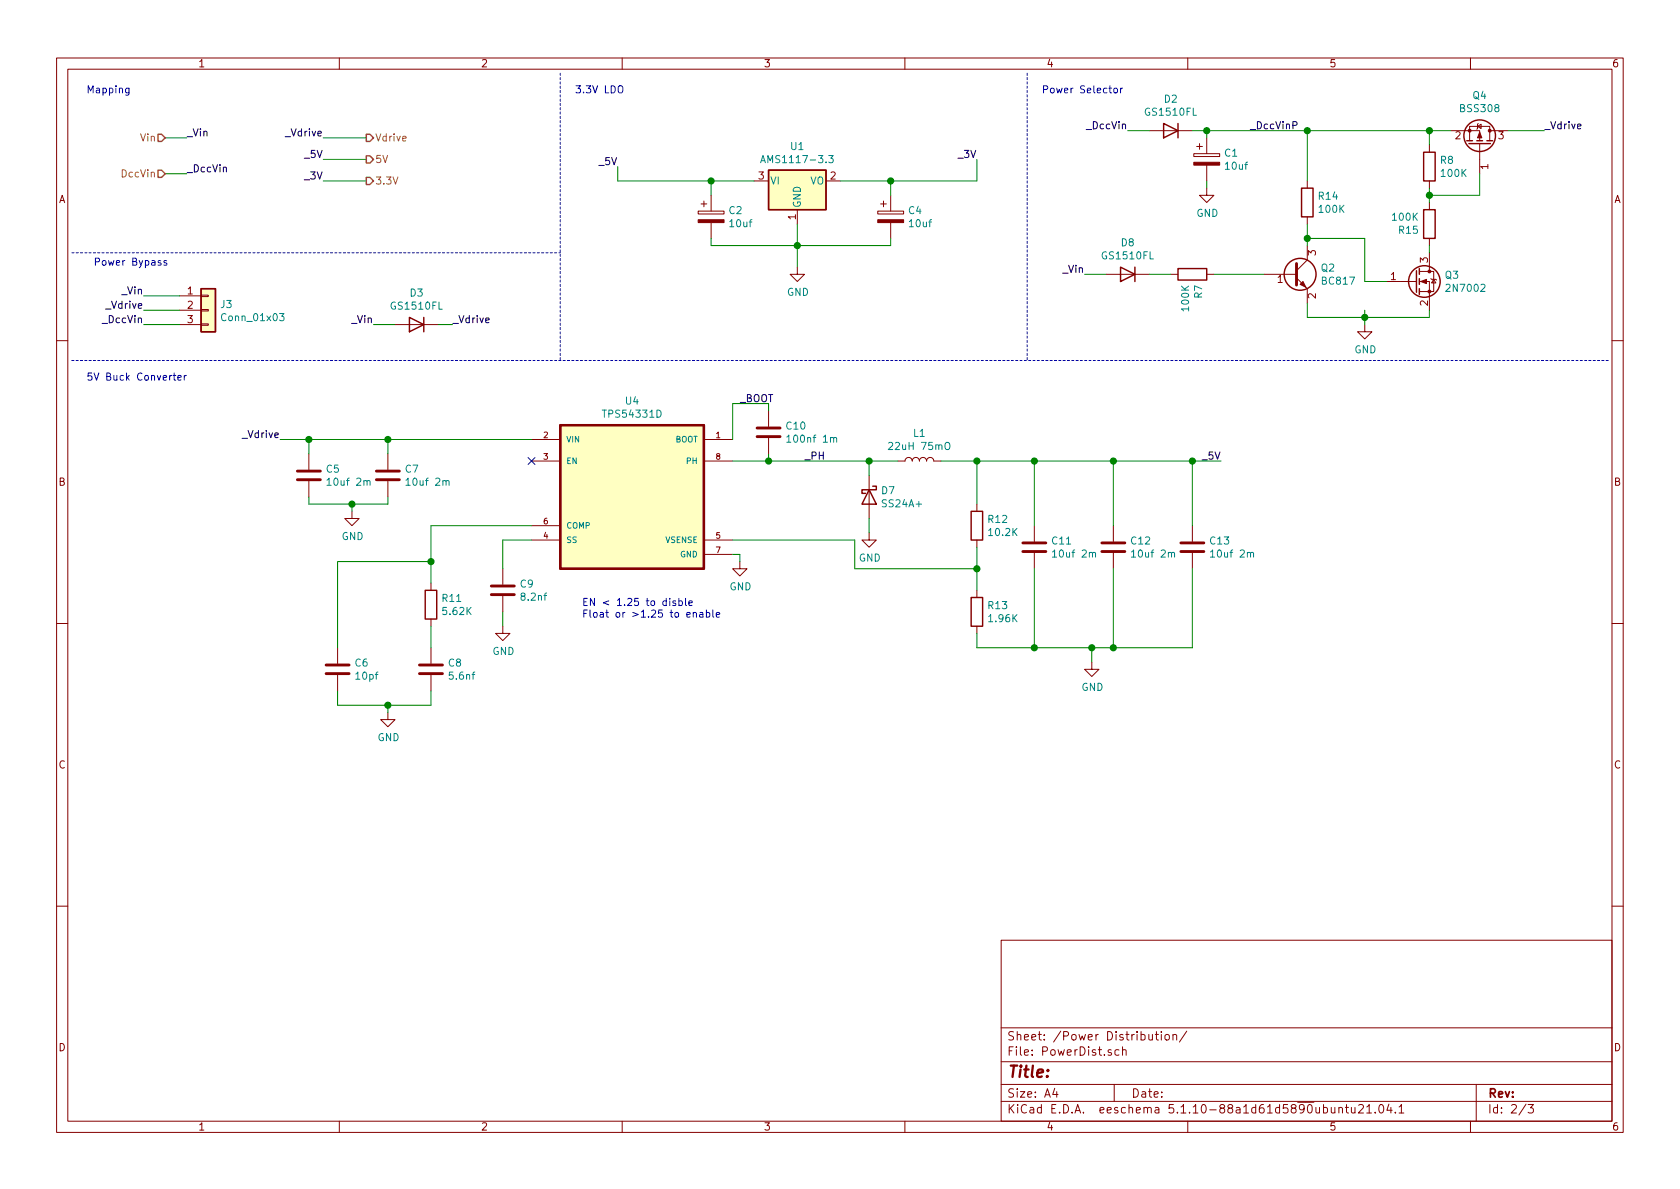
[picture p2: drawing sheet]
EESchema Schematic File Version 4
EELAYER 30 0
EELAYER END
$Descr A4 11693 8268
encoding utf-8
Sheet 2 3
Title ""
Date ""
Rev ""
Comp ""
Comment1 ""
Comment2 ""
Comment3 ""
Comment4 ""
$EndDescr
Text HLabel 1150 950  0    50   Input ~ 0
Vin
Text HLabel 1150 1200 0    50   Input ~ 0
DccVin
Text HLabel 2550 950  2    50   Output ~ 0
Vdrive
Text HLabel 2550 1100 2    50   Output ~ 0
5V
Text HLabel 2550 1250 2    50   Output ~ 0
3.3V
Text Label 2250 950  2    50   ~ 0
_Vdrive
Text Label 2250 1100 2    50   ~ 0
_5V
Wire Wire Line
	2250 950  2550 950 
Wire Wire Line
	2250 1100 2550 1100
Text Label 1950 3050 2    50   ~ 0
_Vdrive
Text Label 8500 3200 2    50   ~ 0
_5V
Text Label 2250 1250 2    50   ~ 0
_3V
Wire Wire Line
	2250 1250 2550 1250
$Comp
L Regulator_Linear:AMS1117-5.0 U?
U 1 1
P 5550 1250
AR Path="/60F01DAF/60F56ACA" Ref="U?"  Part="1" 
AR Path="/60F01BD8/60F56ACA" Ref="U1"  Part="1" 
F 0 "U1" H 5550 1492 50  0000 C CNN
F 1 "AMS1117-3.3" H 5550 1401 50  0000 C CNN
F 2 "Package_TO_SOT_SMD:SOT-223-3_TabPin2" H 5550 1450 50  0001 C CNN
F 3 "http://www.advanced-monolithic.com/pdf/ds1117.pdf" H 5650 1000 50  0001 C CNN
F 4 "C6186" H 5550 1250 50  0001 C CNN "LCSC"
F 5 "NCP1117LPST33T3G" H 5550 1250 50  0001 C CNN "REF"
F 6 "863-NCP1117LPST33T3G" H 5550 1250 50  0001 C CNN "Mouser"
	1    5550 1250
	1    0    0    -1  
$EndComp
$Comp
L Device:CP C?
U 1 1
P 6200 1500
AR Path="/60F01DAF/60F56AD1" Ref="C?"  Part="1" 
AR Path="/60F01BD8/60F56AD1" Ref="C4"  Part="1" 
F 0 "C4" H 6318 1546 50  0000 L CNN
F 1 "10uf" H 6318 1455 50  0000 L CNN
F 2 "Capacitor_Tantalum_SMD:CP_EIA-3216-18_Kemet-A" H 6238 1350 50  0001 C CNN
F 3 "~" H 6200 1500 50  0001 C CNN
F 4 " C7171" H 6200 1500 50  0001 C CNN "LCSC"
F 5 "80-T494A106M020" H 6200 1500 50  0001 C CNN "Mouser"
F 6 "T494A106M020AT" H 6200 1500 50  0001 C CNN "REF"
	1    6200 1500
	1    0    0    -1  
$EndComp
$Comp
L Device:CP C?
U 1 1
P 4950 1500
AR Path="/60F01DAF/60F56AD8" Ref="C?"  Part="1" 
AR Path="/60F01BD8/60F56AD8" Ref="C2"  Part="1" 
F 0 "C2" H 5068 1546 50  0000 L CNN
F 1 "10uf" H 5068 1455 50  0000 L CNN
F 2 "Capacitor_Tantalum_SMD:CP_EIA-3216-18_Kemet-A" H 4988 1350 50  0001 C CNN
F 3 "~" H 4950 1500 50  0001 C CNN
F 4 " C7171" H 4950 1500 50  0001 C CNN "LCSC"
F 5 "80-T494A106M020" H 4950 1500 50  0001 C CNN "Mouser"
F 6 "T494A106M020AT" H 4950 1500 50  0001 C CNN "REF"
	1    4950 1500
	1    0    0    -1  
$EndComp
$Comp
L power:GND #PWR?
U 1 1
P 5550 1850
AR Path="/60F01DAF/60F56ADE" Ref="#PWR?"  Part="1" 
AR Path="/60F01BD8/60F56ADE" Ref="#PWR03"  Part="1" 
F 0 "#PWR03" H 5550 1600 50  0001 C CNN
F 1 "GND" H 5555 1677 50  0000 C CNN
F 2 "" H 5550 1850 50  0001 C CNN
F 3 "" H 5550 1850 50  0001 C CNN
	1    5550 1850
	1    0    0    -1  
$EndComp
Wire Wire Line
	4300 1150 4300 1250
Wire Wire Line
	6800 1250 6800 1100
Wire Wire Line
	6200 1700 5550 1700
Wire Wire Line
	5550 1700 5550 1850
Wire Wire Line
	5550 1550 5550 1700
Connection ~ 5550 1700
Wire Wire Line
	5550 1700 4950 1700
Wire Wire Line
	4950 1700 4950 1650
Wire Wire Line
	6200 1650 6200 1700
Wire Wire Line
	4300 1250 4950 1250
Wire Wire Line
	5850 1250 6200 1250
Wire Wire Line
	4950 1350 4950 1250
Connection ~ 4950 1250
Wire Wire Line
	4950 1250 5250 1250
Wire Wire Line
	6200 1350 6200 1250
Connection ~ 6200 1250
Wire Wire Line
	6200 1250 6800 1250
Text Label 4300 1150 2    50   ~ 0
_5V
Text Label 6800 1100 2    50   ~ 0
_3V
Text Label 1300 950  0    50   ~ 0
_Vin
Text Label 1300 1200 0    50   ~ 0
_DccVin
Wire Wire Line
	1300 1200 1150 1200
Wire Wire Line
	1300 950  1150 950 
Wire Notes Line
	500  1750 3900 1750
Text Notes 600  650  0    50   ~ 0
Mapping
Text Notes 4000 650  0    50   ~ 0
3.3V LDO
Wire Notes Line
	3900 500  3900 2500
$Comp
L Connector_Generic:Conn_01x03 J3
U 1 1
P 1450 2150
F 0 "J3" H 1530 2192 50  0000 L CNN
F 1 "Conn_01x03" H 1530 2101 50  0000 L CNN
F 2 "Connector_PinHeader_2.54mm:PinHeader_1x03_P2.54mm_Vertical" H 1450 2150 50  0001 C CNN
F 3 "~" H 1450 2150 50  0001 C CNN
	1    1450 2150
	1    0    0    -1  
$EndComp
Text Label 1000 2050 2    50   ~ 0
_Vin
Text Label 1000 2150 2    50   ~ 0
_Vdrive
Text Label 1000 2250 2    50   ~ 0
_DccVin
Wire Wire Line
	1000 2050 1250 2050
Wire Wire Line
	1000 2150 1250 2150
Wire Wire Line
	1000 2250 1250 2250
Text Notes 7250 650  0    50   ~ 0
Power Selector
Text Label 7850 900  2    50   ~ 0
_DccVin
$Comp
L Device:Q_PMOS_GSD Q4
U 1 1
P 10300 1000
F 0 "Q4" V 10642 1000 50  0000 C CNN
F 1 "BSS308" V 10551 1000 50  0000 C CNN
F 2 "Package_TO_SOT_SMD:SOT-23" H 10500 1100 50  0001 C CNN
F 3 "~" H 10300 1000 50  0001 C CNN
F 4 "726-BSS308PEH6327" H 10300 1000 50  0001 C CNN "Mouser"
F 5 "BSS308PE H6327" H 10300 1000 50  0001 C CNN "REF"
	1    10300 1000
	0    1    -1   0   
$EndComp
$Comp
L Device:D D2
U 1 1
P 8150 900
F 0 "D2" H 8150 683 50  0000 C CNN
F 1 "GS1510FL" H 8150 774 50  0000 C CNN
F 2 "Project:D_SOD-123FL" H 8150 900 50  0001 C CNN
F 3 "~" H 8150 900 50  0001 C CNN
F 4 "241-GS1510FLR100001" H 8150 900 50  0001 C CNN "Mouser"
F 5 "GS1510FL_R1_00001" H 8150 900 50  0001 C CNN "REF"
	1    8150 900 
	-1   0    0    1   
$EndComp
Wire Wire Line
	7850 900  8000 900 
Wire Wire Line
	10100 900  9950 900 
Wire Wire Line
	10500 900  10750 900 
Text Label 10750 900  0    50   ~ 0
_Vdrive
$Comp
L power:GND #PWR02
U 1 1
P 8400 1300
F 0 "#PWR02" H 8400 1050 50  0001 C CNN
F 1 "GND" H 8405 1127 50  0000 C CNN
F 2 "" H 8400 1300 50  0001 C CNN
F 3 "" H 8400 1300 50  0001 C CNN
	1    8400 1300
	1    0    0    -1  
$EndComp
Wire Wire Line
	8400 1300 8400 1250
Text Label 7550 1900 2    50   ~ 0
_Vin
$Comp
L Transistor_BJT:BC817 Q2
U 1 1
P 9000 1900
F 0 "Q2" H 9191 1946 50  0000 L CNN
F 1 "BC817" H 9191 1855 50  0000 L CNN
F 2 "Package_TO_SOT_SMD:SOT-23" H 9200 1825 50  0001 L CIN
F 3 "https://www.onsemi.com/pub/Collateral/BC818-D.pdf" H 9000 1900 50  0001 L CNN
F 4 "771-BC817-25-T/R" H 9000 1900 50  0001 C CNN "Mouser"
F 5 "BC817-25,215" H 9000 1900 50  0001 C CNN "REF"
	1    9000 1900
	1    0    0    -1  
$EndComp
Wire Wire Line
	9950 1000 9950 900 
Connection ~ 9950 900 
Wire Wire Line
	8300 900  8400 900 
$Comp
L power:GND #PWR04
U 1 1
P 9500 2250
F 0 "#PWR04" H 9500 2000 50  0001 C CNN
F 1 "GND" H 9505 2077 50  0000 C CNN
F 2 "" H 9500 2250 50  0001 C CNN
F 3 "" H 9500 2250 50  0001 C CNN
	1    9500 2250
	1    0    0    -1  
$EndComp
$Comp
L Device:R R8
U 1 1
P 9950 1150
F 0 "R8" H 10020 1196 50  0000 L CNN
F 1 "100K" H 10020 1105 50  0000 L CNN
F 2 "Resistor_SMD:R_1206_3216Metric" V 9880 1150 50  0001 C CNN
F 3 "~" H 9950 1150 50  0001 C CNN
	1    9950 1150
	1    0    0    -1  
$EndComp
Wire Wire Line
	9500 2250 9500 2200
$Comp
L Device:R R7
U 1 1
P 8300 1900
F 0 "R7" H 8370 1946 50  0000 L CNN
F 1 "100K" H 8370 1855 50  0000 L CNN
F 2 "Resistor_SMD:R_1206_3216Metric" V 8230 1900 50  0001 C CNN
F 3 "~" H 8300 1900 50  0001 C CNN
	1    8300 1900
	0    1    1    0   
$EndComp
Wire Wire Line
	8450 1900 8800 1900
Wire Wire Line
	2750 2250 2600 2250
Text Label 3150 2250 0    50   ~ 0
_Vdrive
Text Label 2600 2250 2    50   ~ 0
_Vin
Wire Wire Line
	8400 950  8400 900 
$Comp
L Device:CP C1
U 1 1
P 8400 1100
F 0 "C1" H 8518 1146 50  0000 L CNN
F 1 "10uf" H 8518 1055 50  0000 L CNN
F 2 "Capacitor_Tantalum_SMD:CP_EIA-3216-18_Kemet-A" H 8438 950 50  0001 C CNN
F 3 "~" H 8400 1100 50  0001 C CNN
F 4 "80-T494A106M020" H 8400 1100 50  0001 C CNN "Mouser"
F 5 "T494A106M020AT" H 8400 1100 50  0001 C CNN "REF"
	1    8400 1100
	1    0    0    -1  
$EndComp
$Comp
L Device:D D3
U 1 1
P 2900 2250
F 0 "D3" H 2900 2033 50  0000 C CNN
F 1 "GS1510FL" H 2900 2124 50  0000 C CNN
F 2 "Project:D_SOD-123FL" H 2900 2250 50  0001 C CNN
F 3 "~" H 2900 2250 50  0001 C CNN
F 4 "241-GS1510FLR100001" H 2900 2250 50  0001 C CNN "Mouser"
F 5 "GS1510FL_R1_00001" H 2900 2250 50  0001 C CNN "REF"
	1    2900 2250
	-1   0    0    1   
$EndComp
Wire Wire Line
	3050 2250 3150 2250
Wire Wire Line
	7550 1900 7700 1900
Wire Wire Line
	9100 1700 9100 1650
Wire Wire Line
	9100 2100 9100 2200
Wire Wire Line
	9100 2200 9500 2200
Connection ~ 9500 2200
Wire Wire Line
	9500 2200 9500 2150
$Comp
L Device:C C5
U 1 1
P 2150 3300
F 0 "C5" H 2265 3346 50  0000 L CNN
F 1 "10uf 2m" H 2265 3255 50  0000 L CNN
F 2 "Capacitor_SMD:C_1206_3216Metric" H 2188 3150 50  0001 C CNN
F 3 "~" H 2150 3300 50  0001 C CNN
F 4 "CL31A106KPHNNNE" H 2150 3300 50  0001 C CNN "REF"
F 5 "" H 2150 3300 50  0001 C CNN "Farnell"
F 6 "187-CL31A106KPHNNNE" H 2150 3300 50  0001 C CNN "Mouser"
	1    2150 3300
	1    0    0    -1  
$EndComp
$Comp
L Device:L L1
U 1 1
P 6400 3200
F 0 "L1" V 6590 3200 50  0000 C CNN
F 1 "22uH 75mO" V 6499 3200 50  0000 C CNN
F 2 "Project:L_Bourns_SRP1035" H 6400 3200 50  0001 C CNN
F 3 "~" H 6400 3200 50  0001 C CNN
F 4 "2434023" H 6400 3200 50  0001 C CNN "Farnell"
F 5 "SRP1038A-220M" H 6400 3200 50  0001 C CNN "REF"
	1    6400 3200
	0    -1   -1   0   
$EndComp
$Comp
L Device:C C10
U 1 1
P 5350 3000
F 0 "C10" H 5465 3046 50  0000 L CNN
F 1 "100nf 1m" H 5465 2955 50  0000 L CNN
F 2 "Capacitor_SMD:C_1206_3216Metric" H 5388 2850 50  0001 C CNN
F 3 "~" H 5350 3000 50  0001 C CNN
F 4 "C1206C104M5RACTU" H 5350 3000 50  0001 C CNN "REF"
F 5 "2581103" H 5350 3000 50  0001 C CNN "Farnell"
	1    5350 3000
	1    0    0    -1  
$EndComp
$Comp
L Device:R R12
U 1 1
P 6800 3650
F 0 "R12" H 6870 3696 50  0000 L CNN
F 1 "10.2K" H 6870 3605 50  0000 L CNN
F 2 "Resistor_SMD:R_1206_3216Metric" V 6730 3650 50  0001 C CNN
F 3 "~" H 6800 3650 50  0001 C CNN
F 4 "2307301" H 6800 3650 50  0001 C CNN "Farnell"
F 5 "ERJ8ENF1022V" H 6800 3650 50  0001 C CNN "REF"
	1    6800 3650
	1    0    0    -1  
$EndComp
$Comp
L Device:R R13
U 1 1
P 6800 4250
F 0 "R13" H 6870 4296 50  0000 L CNN
F 1 "1.96K" H 6870 4205 50  0000 L CNN
F 2 "Resistor_SMD:R_1206_3216Metric" V 6730 4250 50  0001 C CNN
F 3 "~" H 6800 4250 50  0001 C CNN
F 4 "2307494" H 6800 4250 50  0001 C CNN "Farnell"
F 5 "ERJ8ENF1961V" H 6800 4250 50  0001 C CNN "REF"
	1    6800 4250
	1    0    0    -1  
$EndComp
Wire Wire Line
	6800 3800 6800 3950
Wire Wire Line
	5950 3950 6800 3950
Wire Wire Line
	6800 3950 6800 4100
Wire Wire Line
	6800 4400 6800 4500
$Comp
L Device:C C11
U 1 1
P 7200 3800
F 0 "C11" H 7315 3846 50  0000 L CNN
F 1 "10uf 2m" H 7315 3755 50  0000 L CNN
F 2 "Capacitor_SMD:C_1206_3216Metric" H 7238 3650 50  0001 C CNN
F 3 "~" H 7200 3800 50  0001 C CNN
F 4 "CL31A106KPHNNNE" H 7200 3800 50  0001 C CNN "REF"
F 5 "" H 7200 3800 50  0001 C CNN "Farnell"
F 6 "187-CL31A106KPHNNNE" H 7200 3800 50  0001 C CNN "Mouser"
	1    7200 3800
	1    0    0    -1  
$EndComp
$Comp
L Device:C C12
U 1 1
P 7750 3800
F 0 "C12" H 7865 3846 50  0000 L CNN
F 1 "10uf 2m" H 7865 3755 50  0000 L CNN
F 2 "Capacitor_SMD:C_1206_3216Metric" H 7788 3650 50  0001 C CNN
F 3 "~" H 7750 3800 50  0001 C CNN
F 4 "CL31A106KPHNNNE" H 7750 3800 50  0001 C CNN "REF"
F 5 "" H 7750 3800 50  0001 C CNN "Farnell"
F 6 "187-CL31A106KPHNNNE" H 7750 3800 50  0001 C CNN "Mouser"
	1    7750 3800
	1    0    0    -1  
$EndComp
Wire Wire Line
	6800 4500 7200 4500
Text Label 8700 900  0    50   ~ 0
_DccVinP
Text Label 5150 2800 0    50   ~ 0
_BOOT
$Comp
L DB107S:TPS54331D U4
U 1 1
P 4400 3450
F 0 "U4" H 4400 4120 50  0000 C CNN
F 1 "TPS54331D" H 4400 4029 50  0000 C CNN
F 2 "Package_SO:SOIC-8_3.9x4.9mm_P1.27mm" H 4400 3450 50  0001 L BNN
F 3 "" H 4400 3450 50  0001 L BNN
F 4 "1645383" H 4400 3450 50  0001 C CNN "Farnell"
F 5 "TPS54331D" H 4400 3450 50  0001 C CNN "REF"
	1    4400 3450
	1    0    0    -1  
$EndComp
$Comp
L Device:C C13
U 1 1
P 8300 3800
F 0 "C13" H 8415 3846 50  0000 L CNN
F 1 "10uf 2m" H 8415 3755 50  0000 L CNN
F 2 "Capacitor_SMD:C_1206_3216Metric" H 8338 3650 50  0001 C CNN
F 3 "~" H 8300 3800 50  0001 C CNN
F 4 "CL31A106KPHNNNE" H 8300 3800 50  0001 C CNN "REF"
F 5 "" H 8300 3800 50  0001 C CNN "Farnell"
F 6 "187-CL31A106KPHNNNE" H 8300 3800 50  0001 C CNN "Mouser"
	1    8300 3800
	1    0    0    -1  
$EndComp
$Comp
L Device:D_Schottky D7
U 1 1
P 6050 3450
F 0 "D7" V 6004 3530 50  0000 L CNN
F 1 "SS24A+" V 6095 3530 50  0000 L CNN
F 2 "Diode_SMD:D_SMA" H 6050 3450 50  0001 C CNN
F 3 "~" H 6050 3450 50  0001 C CNN
F 4 "2748189" H 6050 3450 50  0001 C CNN "Farnell"
F 5 "SS24A+" H 6050 3450 50  0001 C CNN "REF"
	1    6050 3450
	0    1    1    0   
$EndComp
$Comp
L Device:C C7
U 1 1
P 2700 3300
F 0 "C7" H 2815 3346 50  0000 L CNN
F 1 "10uf 2m" H 2815 3255 50  0000 L CNN
F 2 "Capacitor_SMD:C_1206_3216Metric" H 2738 3150 50  0001 C CNN
F 3 "~" H 2700 3300 50  0001 C CNN
F 4 "CL31A106KPHNNNE" H 2700 3300 50  0001 C CNN "REF"
F 5 "" H 2700 3300 50  0001 C CNN "Farnell"
F 6 "187-CL31A106KPHNNNE" H 2700 3300 50  0001 C CNN "Mouser"
	1    2700 3300
	1    0    0    -1  
$EndComp
Wire Wire Line
	5100 3050 5100 2800
Wire Wire Line
	5100 2800 5350 2800
Wire Wire Line
	6050 3300 6050 3200
Connection ~ 6800 3200
Wire Wire Line
	6800 3200 7200 3200
Wire Wire Line
	6800 3200 6800 3500
Wire Wire Line
	7200 3950 7200 4500
Connection ~ 7200 4500
Wire Wire Line
	7200 3650 7200 3200
Connection ~ 7200 3200
Wire Wire Line
	7200 3200 7750 3200
Wire Wire Line
	7750 3650 7750 3200
Connection ~ 7750 3200
Wire Wire Line
	7750 3200 8300 3200
Wire Wire Line
	8300 3650 8300 3200
Connection ~ 8300 3200
Wire Wire Line
	8300 3200 8500 3200
Wire Wire Line
	7750 3950 7750 4500
Wire Wire Line
	7200 4500 7600 4500
Wire Wire Line
	8300 3950 8300 4500
Wire Wire Line
	8300 4500 7750 4500
Connection ~ 7750 4500
$Comp
L power:GND #PWR?
U 1 1
P 6050 3700
AR Path="/60F01DAF/6107379D" Ref="#PWR?"  Part="1" 
AR Path="/60F01BD8/6107379D" Ref="#PWR012"  Part="1" 
F 0 "#PWR012" H 6050 3450 50  0001 C CNN
F 1 "GND" H 6055 3527 50  0000 C CNN
F 2 "" H 6050 3700 50  0001 C CNN
F 3 "" H 6050 3700 50  0001 C CNN
	1    6050 3700
	1    0    0    -1  
$EndComp
Wire Wire Line
	6050 3700 6050 3600
Connection ~ 6800 3950
Wire Wire Line
	5100 3750 5950 3750
Wire Wire Line
	5950 3750 5950 3950
$Comp
L power:GND #PWR?
U 1 1
P 7600 4600
AR Path="/60F01DAF/61092F64" Ref="#PWR?"  Part="1" 
AR Path="/60F01BD8/61092F64" Ref="#PWR013"  Part="1" 
F 0 "#PWR013" H 7600 4350 50  0001 C CNN
F 1 "GND" H 7605 4427 50  0000 C CNN
F 2 "" H 7600 4600 50  0001 C CNN
F 3 "" H 7600 4600 50  0001 C CNN
	1    7600 4600
	1    0    0    -1  
$EndComp
Wire Wire Line
	7600 4600 7600 4500
Connection ~ 7600 4500
Wire Wire Line
	7600 4500 7750 4500
$Comp
L power:GND #PWR?
U 1 1
P 5150 3900
AR Path="/60F01DAF/61094BF8" Ref="#PWR?"  Part="1" 
AR Path="/60F01BD8/61094BF8" Ref="#PWR011"  Part="1" 
F 0 "#PWR011" H 5150 3650 50  0001 C CNN
F 1 "GND" H 5155 3727 50  0000 C CNN
F 2 "" H 5150 3900 50  0001 C CNN
F 3 "" H 5150 3900 50  0001 C CNN
	1    5150 3900
	1    0    0    -1  
$EndComp
Wire Wire Line
	5150 3900 5150 3850
Wire Wire Line
	5150 3850 5100 3850
Wire Wire Line
	1950 3050 2150 3050
Wire Wire Line
	2150 3150 2150 3050
Connection ~ 2150 3050
Wire Wire Line
	2150 3050 2700 3050
Wire Wire Line
	2700 3150 2700 3050
Connection ~ 2700 3050
Wire Wire Line
	2700 3050 3700 3050
$Comp
L power:GND #PWR?
U 1 1
P 2450 3550
AR Path="/60F01DAF/610A5A45" Ref="#PWR?"  Part="1" 
AR Path="/60F01BD8/610A5A45" Ref="#PWR08"  Part="1" 
F 0 "#PWR08" H 2450 3300 50  0001 C CNN
F 1 "GND" H 2455 3377 50  0000 C CNN
F 2 "" H 2450 3550 50  0001 C CNN
F 3 "" H 2450 3550 50  0001 C CNN
	1    2450 3550
	1    0    0    -1  
$EndComp
Wire Wire Line
	2450 3550 2450 3500
Wire Wire Line
	2450 3500 2150 3500
Wire Wire Line
	2150 3500 2150 3450
Wire Wire Line
	2450 3500 2700 3500
Wire Wire Line
	2700 3500 2700 3450
Connection ~ 2450 3500
Wire Wire Line
	5100 3200 5350 3200
Wire Wire Line
	5350 2850 5350 2800
Wire Wire Line
	5350 3150 5350 3200
Connection ~ 5350 3200
$Comp
L Device:C C9
U 1 1
P 3500 4100
F 0 "C9" H 3615 4146 50  0000 L CNN
F 1 "8.2nf" H 3615 4055 50  0000 L CNN
F 2 "Capacitor_SMD:C_1206_3216Metric" H 3538 3950 50  0001 C CNN
F 3 "~" H 3500 4100 50  0001 C CNN
F 4 "1759349" H 3500 4100 50  0001 C CNN "Farnell"
F 5 "MC1206B822K500CT" H 3500 4100 50  0001 C CNN "REF"
	1    3500 4100
	1    0    0    -1  
$EndComp
Wire Wire Line
	3500 3950 3500 3750
Wire Wire Line
	3500 3750 3700 3750
$Comp
L Device:C C6
U 1 1
P 2350 4650
F 0 "C6" H 2465 4696 50  0000 L CNN
F 1 "10pf" H 2465 4605 50  0000 L CNN
F 2 "Capacitor_SMD:C_1206_3216Metric" H 2388 4500 50  0001 C CNN
F 3 "~" H 2350 4650 50  0001 C CNN
F 4 "2497123" H 2350 4650 50  0001 C CNN "Farnell"
F 5 "1206N100J500CT" H 2350 4650 50  0001 C CNN "REF"
	1    2350 4650
	1    0    0    -1  
$EndComp
$Comp
L Device:C C8
U 1 1
P 3000 4650
F 0 "C8" H 3115 4696 50  0000 L CNN
F 1 "5.6nf" H 3115 4605 50  0000 L CNN
F 2 "Capacitor_SMD:C_1206_3216Metric" H 3038 4500 50  0001 C CNN
F 3 "~" H 3000 4650 50  0001 C CNN
F 4 "1759347" H 3000 4650 50  0001 C CNN "Farnell"
F 5 "MC1206B562K500CT" H 3000 4650 50  0001 C CNN "REF"
	1    3000 4650
	1    0    0    -1  
$EndComp
$Comp
L Device:R R11
U 1 1
P 3000 4200
F 0 "R11" H 3070 4246 50  0000 L CNN
F 1 "5.62K" H 3070 4155 50  0000 L CNN
F 2 "Resistor_SMD:R_1206_3216Metric" V 2930 4200 50  0001 C CNN
F 3 "~" H 3000 4200 50  0001 C CNN
F 4 "2695169" H 3000 4200 50  0001 C CNN "Farnell"
F 5 "ERJ8ENF5621V" H 3000 4200 50  0001 C CNN "REF"
	1    3000 4200
	1    0    0    -1  
$EndComp
$Comp
L power:GND #PWR?
U 1 1
P 3500 4350
AR Path="/60F01DAF/610CF70E" Ref="#PWR?"  Part="1" 
AR Path="/60F01BD8/610CF70E" Ref="#PWR010"  Part="1" 
F 0 "#PWR010" H 3500 4100 50  0001 C CNN
F 1 "GND" H 3505 4177 50  0000 C CNN
F 2 "" H 3500 4350 50  0001 C CNN
F 3 "" H 3500 4350 50  0001 C CNN
	1    3500 4350
	1    0    0    -1  
$EndComp
$Comp
L power:GND #PWR?
U 1 1
P 2700 4950
AR Path="/60F01DAF/610CFC44" Ref="#PWR?"  Part="1" 
AR Path="/60F01BD8/610CFC44" Ref="#PWR09"  Part="1" 
F 0 "#PWR09" H 2700 4700 50  0001 C CNN
F 1 "GND" H 2705 4777 50  0000 C CNN
F 2 "" H 2700 4950 50  0001 C CNN
F 3 "" H 2700 4950 50  0001 C CNN
	1    2700 4950
	1    0    0    -1  
$EndComp
Wire Wire Line
	2350 4800 2350 4900
Wire Wire Line
	2350 4900 2700 4900
Wire Wire Line
	2700 4900 2700 4950
Wire Wire Line
	2700 4900 3000 4900
Wire Wire Line
	3000 4900 3000 4800
Connection ~ 2700 4900
Wire Wire Line
	3000 4500 3000 4350
Wire Wire Line
	3000 4050 3000 3900
Wire Wire Line
	3000 3650 3700 3650
Wire Wire Line
	2350 4500 2350 3900
Wire Wire Line
	2350 3900 3000 3900
Connection ~ 3000 3900
Wire Wire Line
	3000 3900 3000 3650
Wire Wire Line
	3500 4250 3500 4350
Wire Wire Line
	5350 3200 6050 3200
Connection ~ 6050 3200
Wire Wire Line
	6050 3200 6250 3200
Wire Wire Line
	6550 3200 6800 3200
NoConn ~ 3700 3200
Wire Notes Line
	500  2500 11200 2500
Wire Notes Line
	7150 500  7150 2500
Text Notes 650  1850 0    50   ~ 0
Power Bypass
Text Notes 600  2650 0    50   ~ 0
5V Buck Converter
Text Notes 4050 4300 0    50   ~ 0
EN < 1.25 to disble\nFloat or >1.25 to enable
Text Label 5600 3200 0    50   ~ 0
_PH
$Comp
L Transistor_FET:2N7002 Q3
U 1 1
P 9850 1950
F 0 "Q3" H 10054 1996 50  0000 L CNN
F 1 "2N7002" H 10054 1905 50  0000 L CNN
F 2 "Package_TO_SOT_SMD:SOT-23" H 10050 1875 50  0001 L CIN
F 3 "https://www.onsemi.com/pub/Collateral/NDS7002A-D.PDF" H 9850 1950 50  0001 L CNN
	1    9850 1950
	1    0    0    -1  
$EndComp
Wire Wire Line
	10300 1200 10300 1350
Wire Wire Line
	9950 1350 10300 1350
$Comp
L Device:R R14
U 1 1
P 9100 1400
F 0 "R14" H 9170 1446 50  0000 L CNN
F 1 "100K" H 9170 1355 50  0000 L CNN
F 2 "Resistor_SMD:R_1206_3216Metric" V 9030 1400 50  0001 C CNN
F 3 "~" H 9100 1400 50  0001 C CNN
	1    9100 1400
	1    0    0    -1  
$EndComp
Wire Wire Line
	9500 2200 9950 2200
Connection ~ 9100 1650
Wire Wire Line
	9100 1650 9100 1550
$Comp
L Device:R R15
U 1 1
P 9950 1550
F 0 "R15" H 10020 1596 50  0000 L CNN
F 1 "100K" H 10020 1505 50  0000 L CNN
F 2 "Resistor_SMD:R_1206_3216Metric" V 9880 1550 50  0001 C CNN
F 3 "~" H 9950 1550 50  0001 C CNN
	1    9950 1550
	-1   0    0    1   
$EndComp
Connection ~ 9950 1350
Wire Wire Line
	9950 1350 9950 1300
Wire Wire Line
	9650 1950 9500 1950
Wire Wire Line
	9500 1950 9500 1650
Wire Wire Line
	9500 1650 9100 1650
Wire Wire Line
	9950 1400 9950 1350
Connection ~ 8400 900 
Wire Wire Line
	9100 1250 9100 900 
Connection ~ 9100 900 
Wire Wire Line
	9100 900  9950 900 
Wire Wire Line
	8400 900  9100 900 
Wire Wire Line
	9950 1700 9950 1750
Wire Wire Line
	9950 2150 9950 2200
$Comp
L Device:D D8
U 1 1
P 7850 1900
F 0 "D8" H 7850 1683 50  0000 C CNN
F 1 "GS1510FL" H 7850 1774 50  0000 C CNN
F 2 "Project:D_SOD-123FL" H 7850 1900 50  0001 C CNN
F 3 "~" H 7850 1900 50  0001 C CNN
F 4 "241-GS1510FLR100001" H 7850 1900 50  0001 C CNN "Mouser"
F 5 "GS1510FL_R1_00001" H 7850 1900 50  0001 C CNN "REF"
	1    7850 1900
	-1   0    0    1   
$EndComp
Wire Wire Line
	8000 1900 8150 1900
$EndSCHEMATC
